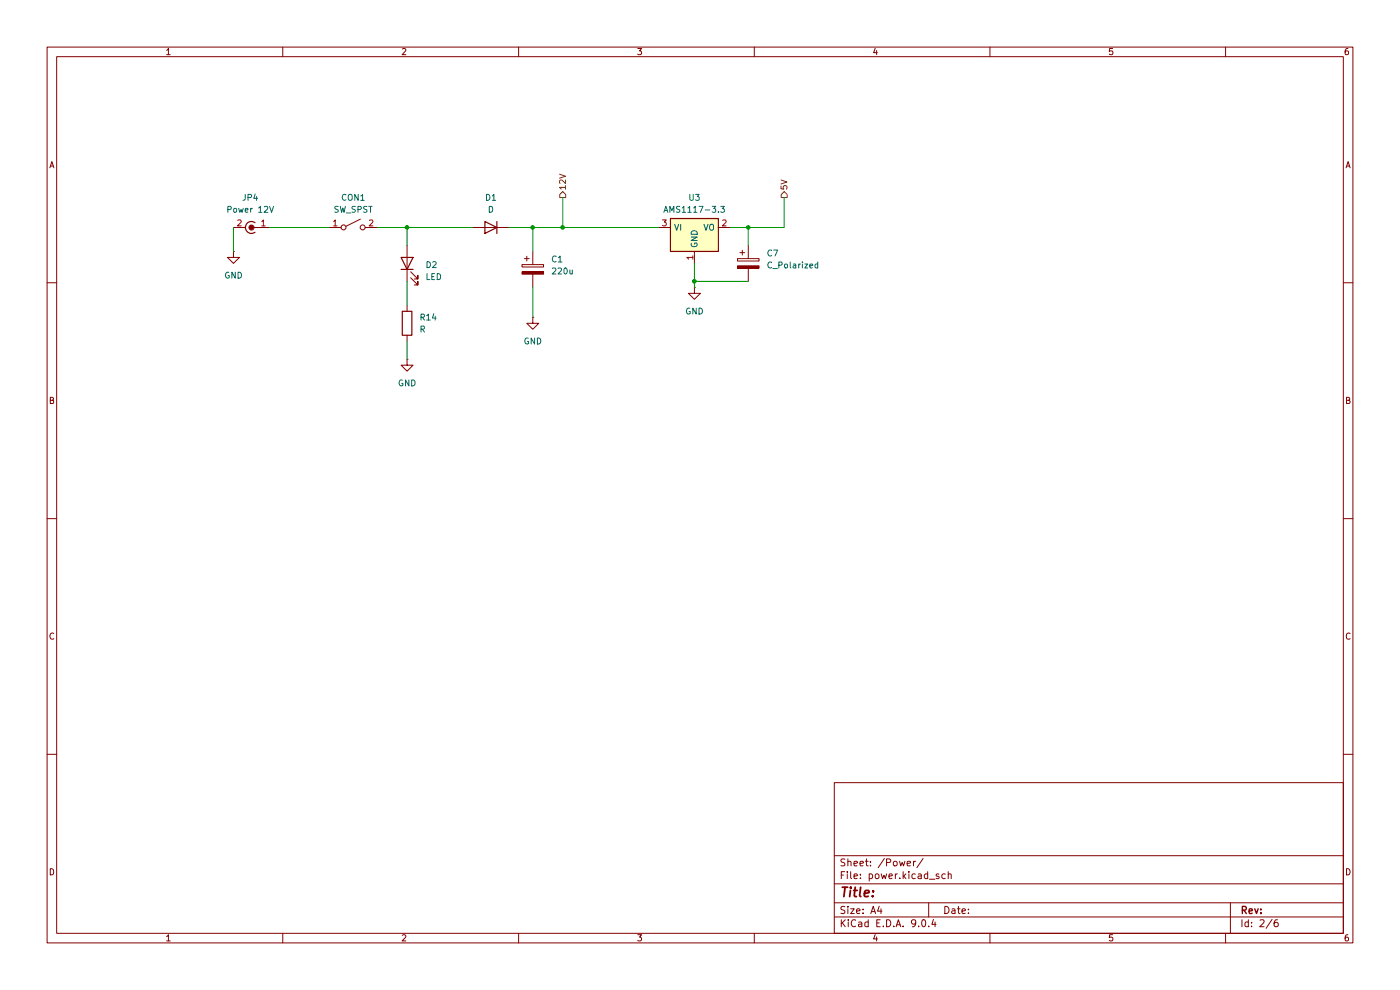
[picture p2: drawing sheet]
(kicad_sch
 (version 20250114)
 (generator "eeschema")
 (generator_version "9.0")
 (paper "A4")
 (lib_symbols
  (symbol "Connector:Conn_Coaxial_Power"
   (pin_names
    (offset 1.016) (hide yes)) (exclude_from_sim no) (in_bom yes) (on_board yes)
   (property "Reference" "J" (at -5.08 -1.27 90) (effects (font (size 1.27 1.27))))
   (property "Value" "Conn_Coaxial_Power" (at -3.175 -1.27 90) (effects (font (size 1.27 1.27))))
   (property "Footprint" "" (at 0 -1.27 0) (effects (font (size 1.27 1.27)) (hide yes)))
   (property "Datasheet" "~" (at 0 -1.27 0) (effects (font (size 1.27 1.27)) (hide yes)))
   (property "Description" "coaxial connector (BNC, SMA, SMB, SMC, Cinch/RCA, LEMO, ...)" (at 0 0 0) (effects (font (size 1.27 1.27)) (hide yes)))
   (symbol "Conn_Coaxial_Power_0_1"
    (arc (start 1.016 -0.508) (mid 1.2048 -0.8684) (end 1.27 -1.27) (stroke (width 0.254) (type default)) (fill (type none)))
    (polyline (pts (xy 0 0) (xy 0 -1.27)) (stroke (width 0) (type default)) (fill (type none)))
    (arc (start 1.27 -1.27) (mid 0 -2.5345) (end -1.27 -1.27) (stroke (width 0.254) (type default)) (fill (type none)))
    (arc (start -1.27 -1.27) (mid -1.2048 -0.8684) (end -1.016 -0.508) (stroke (width 0.254) (type default)) (fill (type none)))
    (circle (center 0 -1.27) (radius 0.508) (stroke (width 0.2032) (type default)) (fill (type outline)))
    (polyline (pts (xy 0 -2.54) (xy 0 -3.048)) (stroke (width 0) (type default)) (fill (type none))))
   (symbol "Conn_Coaxial_Power_1_1"
    (pin passive line (at 0 2.54 270) (length 2.54) (name "In" (effects (font (size 1.27 1.27)))) (number "1" (effects (font (size 1.27 1.27)))))
    (pin passive line (at 0 -5.08 90) (length 2.54) (name "Ext" (effects (font (size 1.27 1.27)))) (number "2" (effects (font (size 1.27 1.27))))))
   (embedded_fonts no))
  (symbol "Device:C_Polarized"
   (pin_numbers (hide yes))
   (pin_names
    (offset 0.254)) (exclude_from_sim no) (in_bom yes) (on_board yes)
   (property "Reference" "C" (at 0.635 2.54 0) (effects (font (size 1.27 1.27)) (justify left)))
   (property "Value" "C_Polarized" (at 0.635 -2.54 0) (effects (font (size 1.27 1.27)) (justify left)))
   (property "Footprint" "" (at 0.9652 -3.81 0) (effects (font (size 1.27 1.27)) (hide yes)))
   (property "Datasheet" "~" (at 0 0 0) (effects (font (size 1.27 1.27)) (hide yes)))
   (property "Description" "Polarized capacitor" (at 0 0 0) (effects (font (size 1.27 1.27)) (hide yes)))
   (symbol "C_Polarized_0_1"
    (rectangle (start -2.286 0.508) (end 2.286 1.016) (stroke (width 0) (type default)) (fill (type none)))
    (polyline (pts (xy -1.778 2.286) (xy -0.762 2.286)) (stroke (width 0) (type default)) (fill (type none)))
    (polyline (pts (xy -1.27 2.794) (xy -1.27 1.778)) (stroke (width 0) (type default)) (fill (type none)))
    (rectangle (start 2.286 -0.508) (end -2.286 -1.016) (stroke (width 0) (type default)) (fill (type outline))))
   (symbol "C_Polarized_1_1"
    (pin passive line (at 0 3.81 270) (length 2.794) (name "~" (effects (font (size 1.27 1.27)))) (number "1" (effects (font (size 1.27 1.27)))))
    (pin passive line (at 0 -3.81 90) (length 2.794) (name "~" (effects (font (size 1.27 1.27)))) (number "2" (effects (font (size 1.27 1.27))))))
   (embedded_fonts no))
  (symbol "Device:D"
   (pin_numbers (hide yes))
   (pin_names
    (offset 1.016) (hide yes)) (exclude_from_sim no) (in_bom yes) (on_board yes)
   (property "Reference" "D" (at 0 2.54 0) (effects (font (size 1.27 1.27))))
   (property "Value" "D" (at 0 -2.54 0) (effects (font (size 1.27 1.27))))
   (property "Footprint" "" (at 0 0 0) (effects (font (size 1.27 1.27)) (hide yes)))
   (property "Datasheet" "~" (at 0 0 0) (effects (font (size 1.27 1.27)) (hide yes)))
   (property "Description" "Diode" (at 0 0 0) (effects (font (size 1.27 1.27)) (hide yes)))
   (property "Sim.Device" "D" (at 0 0 0) (effects (font (size 1.27 1.27)) (hide yes)))
   (property "Sim.Pins" "1=K 2=A" (at 0 0 0) (effects (font (size 1.27 1.27)) (hide yes)))
   (symbol "D_0_1"
    (polyline (pts (xy -1.27 1.27) (xy -1.27 -1.27)) (stroke (width 0.254) (type default)) (fill (type none)))
    (polyline (pts (xy 1.27 1.27) (xy 1.27 -1.27) (xy -1.27 0) (xy 1.27 1.27)) (stroke (width 0.254) (type default)) (fill (type none)))
    (polyline (pts (xy 1.27 0) (xy -1.27 0)) (stroke (width 0) (type default)) (fill (type none))))
   (symbol "D_1_1"
    (pin passive line (at -3.81 0 0) (length 2.54) (name "K" (effects (font (size 1.27 1.27)))) (number "1" (effects (font (size 1.27 1.27)))))
    (pin passive line (at 3.81 0 180) (length 2.54) (name "A" (effects (font (size 1.27 1.27)))) (number "2" (effects (font (size 1.27 1.27))))))
   (embedded_fonts no))
  (symbol "Device:LED"
   (pin_numbers (hide yes))
   (pin_names
    (offset 1.016) (hide yes)) (exclude_from_sim no) (in_bom yes) (on_board yes)
   (property "Reference" "D" (at 0 2.54 0) (effects (font (size 1.27 1.27))))
   (property "Value" "LED" (at 0 -2.54 0) (effects (font (size 1.27 1.27))))
   (property "Footprint" "" (at 0 0 0) (effects (font (size 1.27 1.27)) (hide yes)))
   (property "Datasheet" "~" (at 0 0 0) (effects (font (size 1.27 1.27)) (hide yes)))
   (property "Description" "Light emitting diode" (at 0 0 0) (effects (font (size 1.27 1.27)) (hide yes)))
   (symbol "LED_0_1"
    (polyline (pts (xy -3.048 -0.762) (xy -4.572 -2.286) (xy -3.81 -2.286) (xy -4.572 -2.286) (xy -4.572 -1.524)) (stroke (width 0) (type default)) (fill (type none)))
    (polyline (pts (xy -1.778 -0.762) (xy -3.302 -2.286) (xy -2.54 -2.286) (xy -3.302 -2.286) (xy -3.302 -1.524)) (stroke (width 0) (type default)) (fill (type none)))
    (polyline (pts (xy -1.27 0) (xy 1.27 0)) (stroke (width 0) (type default)) (fill (type none)))
    (polyline (pts (xy -1.27 -1.27) (xy -1.27 1.27)) (stroke (width 0.254) (type default)) (fill (type none)))
    (polyline (pts (xy 1.27 -1.27) (xy 1.27 1.27) (xy -1.27 0) (xy 1.27 -1.27)) (stroke (width 0.254) (type default)) (fill (type none))))
   (symbol "LED_1_1"
    (pin passive line (at -3.81 0 0) (length 2.54) (name "K" (effects (font (size 1.27 1.27)))) (number "1" (effects (font (size 1.27 1.27)))))
    (pin passive line (at 3.81 0 180) (length 2.54) (name "A" (effects (font (size 1.27 1.27)))) (number "2" (effects (font (size 1.27 1.27))))))
   (embedded_fonts no))
  (symbol "Device:R"
   (pin_numbers (hide yes))
   (pin_names
    (offset 0)) (exclude_from_sim no) (in_bom yes) (on_board yes)
   (property "Reference" "R" (at 2.032 0 90) (effects (font (size 1.27 1.27))))
   (property "Value" "R" (at 0 0 90) (effects (font (size 1.27 1.27))))
   (property "Footprint" "" (at -1.778 0 90) (effects (font (size 1.27 1.27)) (hide yes)))
   (property "Datasheet" "~" (at 0 0 0) (effects (font (size 1.27 1.27)) (hide yes)))
   (property "Description" "Resistor" (at 0 0 0) (effects (font (size 1.27 1.27)) (hide yes)))
   (symbol "R_0_1"
    (rectangle (start -1.016 -2.54) (end 1.016 2.54) (stroke (width 0.254) (type default)) (fill (type none))))
   (symbol "R_1_1"
    (pin passive line (at 0 3.81 270) (length 1.27) (name "~" (effects (font (size 1.27 1.27)))) (number "1" (effects (font (size 1.27 1.27)))))
    (pin passive line (at 0 -3.81 90) (length 1.27) (name "~" (effects (font (size 1.27 1.27)))) (number "2" (effects (font (size 1.27 1.27))))))
   (embedded_fonts no))
  (symbol "Regulator_Linear:AMS1117-3.3" (exclude_from_sim no) (in_bom yes) (on_board yes)
   (property "Reference" "U" (at -3.81 3.175 0) (effects (font (size 1.27 1.27))))
   (property "Value" "AMS1117-3.3" (at 0 3.175 0) (effects (font (size 1.27 1.27)) (justify left)))
   (property "Footprint" "Package_TO_SOT_SMD:SOT-223-3_TabPin2" (at 0 5.08 0) (effects (font (size 1.27 1.27)) (hide yes)))
   (property "Datasheet" "http://www.advanced-monolithic.com/pdf/ds1117.pdf" (at 2.54 -6.35 0) (effects (font (size 1.27 1.27)) (hide yes)))
   (property "Description" "1A Low Dropout regulator, positive, 3.3V fixed output, SOT-223" (at 0 0 0) (effects (font (size 1.27 1.27)) (hide yes)))
   (symbol "AMS1117-3.3_0_1"
    (rectangle (start -5.08 -5.08) (end 5.08 1.905) (stroke (width 0.254) (type default)) (fill (type background))))
   (symbol "AMS1117-3.3_1_1"
    (pin power_in line (at -7.62 0 0) (length 2.54) (name "VI" (effects (font (size 1.27 1.27)))) (number "3" (effects (font (size 1.27 1.27)))))
    (pin power_in line (at 0 -7.62 90) (length 2.54) (name "GND" (effects (font (size 1.27 1.27)))) (number "1" (effects (font (size 1.27 1.27)))))
    (pin power_out line (at 7.62 0 180) (length 2.54) (name "VO" (effects (font (size 1.27 1.27)))) (number "2" (effects (font (size 1.27 1.27))))))
   (embedded_fonts no))
  (symbol "Switch:SW_SPST"
   (pin_names
    (offset 0) (hide yes)) (exclude_from_sim no) (in_bom yes) (on_board yes)
   (property "Reference" "SW" (at 0 3.175 0) (effects (font (size 1.27 1.27))))
   (property "Value" "SW_SPST" (at 0 -2.54 0) (effects (font (size 1.27 1.27))))
   (property "Footprint" "" (at 0 0 0) (effects (font (size 1.27 1.27)) (hide yes)))
   (property "Datasheet" "~" (at 0 0 0) (effects (font (size 1.27 1.27)) (hide yes)))
   (property "Description" "Single Pole Single Throw (SPST) switch" (at 0 0 0) (effects (font (size 1.27 1.27)) (hide yes)))
   (symbol "SW_SPST_0_0"
    (circle (center -2.032 0) (radius 0.508) (stroke (width 0) (type default)) (fill (type none)))
    (polyline (pts (xy -1.524 0.254) (xy 1.524 1.778)) (stroke (width 0) (type default)) (fill (type none)))
    (circle (center 2.032 0) (radius 0.508) (stroke (width 0) (type default)) (fill (type none))))
   (symbol "SW_SPST_1_1"
    (pin passive line (at -5.08 0 0) (length 2.54) (name "A" (effects (font (size 1.27 1.27)))) (number "1" (effects (font (size 1.27 1.27)))))
    (pin passive line (at 5.08 0 180) (length 2.54) (name "B" (effects (font (size 1.27 1.27)))) (number "2" (effects (font (size 1.27 1.27))))))
   (embedded_fonts no))
  (symbol "power:GND"
   (power)
   (pin_numbers (hide yes))
   (pin_names
    (offset 0) (hide yes)) (exclude_from_sim no) (in_bom yes) (on_board yes)
   (property "Reference" "#PWR" (at 0 -6.35 0) (effects (font (size 1.27 1.27)) (hide yes)))
   (property "Value" "GND" (at 0 -3.81 0) (effects (font (size 1.27 1.27))))
   (property "Footprint" "" (at 0 0 0) (effects (font (size 1.27 1.27)) (hide yes)))
   (property "Datasheet" "" (at 0 0 0) (effects (font (size 1.27 1.27)) (hide yes)))
   (property "Description" "Power symbol creates a global label with name \"GND\" , ground" (at 0 0 0) (effects (font (size 1.27 1.27)) (hide yes)))
   (symbol "GND_0_1"
    (polyline (pts (xy 0 0) (xy 0 -1.27) (xy 1.27 -1.27) (xy 0 -2.54) (xy -1.27 -1.27) (xy 0 -1.27)) (stroke (width 0) (type default)) (fill (type none))))
   (symbol "GND_1_1"
    (pin power_in line (at 0 0 270) (length 0) (name "~" (effects (font (size 1.27 1.27)))) (number "1" (effects (font (size 1.27 1.27))))))
   (embedded_fonts no)))
 (junction
  (at 158.75 48.26)
  (diameter 0)
  (color 0 0 0 0))
 (junction
  (at 147.32 59.69)
  (diameter 0)
  (color 0 0 0 0))
 (junction
  (at 113.03 48.26)
  (diameter 0)
  (color 0 0 0 0))
 (junction
  (at 119.38 48.26)
  (diameter 0)
  (color 0 0 0 0))
 (junction
  (at 86.36 48.26)
  (diameter 0)
  (color 0 0 0 0))
 (wire
  (pts (xy 158.75 48.26) (xy 158.75 52.07))
  (stroke (width 0) (type default)))
 (wire
  (pts (xy 119.38 48.26) (xy 139.7 48.26))
  (stroke (width 0) (type default)))
 (wire
  (pts (xy 86.36 48.26) (xy 86.36 52.07))
  (stroke (width 0) (type default)))
 (wire
  (pts (xy 154.94 48.26) (xy 158.75 48.26))
  (stroke (width 0) (type default)))
 (wire
  (pts (xy 86.36 72.39) (xy 86.36 76.2))
  (stroke (width 0) (type default)))
 (wire
  (pts (xy 86.36 48.26) (xy 100.33 48.26))
  (stroke (width 0) (type default)))
 (wire
  (pts (xy 49.53 48.26) (xy 49.53 53.34))
  (stroke (width 0) (type default)))
 (wire
  (pts (xy 166.37 41.91) (xy 166.37 48.26))
  (stroke (width 0) (type default)))
 (wire
  (pts (xy 166.37 48.26) (xy 158.75 48.26))
  (stroke (width 0) (type default)))
 (wire
  (pts (xy 119.38 41.91) (xy 119.38 48.26))
  (stroke (width 0) (type default)))
 (wire
  (pts (xy 57.15 48.26) (xy 69.85 48.26))
  (stroke (width 0) (type default)))
 (wire
  (pts (xy 119.38 48.26) (xy 113.03 48.26))
  (stroke (width 0) (type default)))
 (wire
  (pts (xy 107.95 48.26) (xy 113.03 48.26))
  (stroke (width 0) (type default)))
 (wire
  (pts (xy 147.32 59.69) (xy 147.32 60.96))
  (stroke (width 0) (type default)))
 (wire
  (pts (xy 113.03 60.96) (xy 113.03 67.31))
  (stroke (width 0) (type default)))
 (wire
  (pts (xy 80.01 48.26) (xy 86.36 48.26))
  (stroke (width 0) (type default)))
 (wire
  (pts (xy 147.32 59.69) (xy 158.75 59.69))
  (stroke (width 0) (type default)))
 (wire
  (pts (xy 147.32 55.88) (xy 147.32 59.69))
  (stroke (width 0) (type default)))
 (wire
  (pts (xy 86.36 59.69) (xy 86.36 64.77))
  (stroke (width 0) (type default)))
 (wire
  (pts (xy 113.03 48.26) (xy 113.03 53.34))
  (stroke (width 0) (type default)))
 (hierarchical_label "5V"
  (shape output)
  (at 166.37 41.91 90)
  (effects (font (size 1.27 1.27)) (justify left)))
 (hierarchical_label "12V"
  (shape output)
  (at 119.38 41.91 90)
  (effects (font (size 1.27 1.27)) (justify left)))
 (symbol
  (lib_id "Device:C_Polarized")
  (at 158.75 55.88 0)
  (unit 1)
  (exclude_from_sim no)
  (in_bom yes)
  (on_board yes)
  (dnp no)
  (fields_autoplaced yes)
  (property "Reference" "C7" (at 162.56 53.7209 0) (effects (font (size 1.27 1.27)) (justify left)))
  (property "Value" "C_Polarized" (at 162.56 56.2609 0) (effects (font (size 1.27 1.27)) (justify left)))
  (property "Footprint" "" (at 159.7152 59.69 0) (effects (font (size 1.27 1.27)) (hide yes)))
  (property "Datasheet" "~" (at 158.75 55.88 0) (effects (font (size 1.27 1.27)) (hide yes)))
  (property "Description" "Polarized capacitor" (at 158.75 55.88 0) (effects (font (size 1.27 1.27)) (hide yes)))
  (pin "2")
  (pin "1"))
 (symbol
  (lib_id "Device:R")
  (at 86.36 68.58 0)
  (unit 1)
  (exclude_from_sim no)
  (in_bom yes)
  (on_board yes)
  (dnp no)
  (fields_autoplaced yes)
  (property "Reference" "R14" (at 88.9 67.3099 0) (effects (font (size 1.27 1.27)) (justify left)))
  (property "Value" "R" (at 88.9 69.8499 0) (effects (font (size 1.27 1.27)) (justify left)))
  (property "Footprint" "" (at 84.582 68.58 90) (effects (font (size 1.27 1.27)) (hide yes)))
  (property "Datasheet" "~" (at 86.36 68.58 0) (effects (font (size 1.27 1.27)) (hide yes)))
  (property "Description" "Resistor" (at 86.36 68.58 0) (effects (font (size 1.27 1.27)) (hide yes)))
  (pin "1")
  (pin "2"))
 (symbol
  (lib_id "power:GND")
  (at 49.53 53.34 0)
  (unit 1)
  (exclude_from_sim no)
  (in_bom yes)
  (on_board yes)
  (dnp no)
  (fields_autoplaced yes)
  (property "Reference" "#PWR01" (at 49.53 59.69 0) (effects (font (size 1.27 1.27)) (hide yes)))
  (property "Value" "GND" (at 49.53 58.42 0) (effects (font (size 1.27 1.27))))
  (property "Footprint" "" (at 49.53 53.34 0) (effects (font (size 1.27 1.27)) (hide yes)))
  (property "Datasheet" "" (at 49.53 53.34 0) (effects (font (size 1.27 1.27)) (hide yes)))
  (property "Description" "Power symbol creates a global label with name \"GND\" , ground" (at 49.53 53.34 0) (effects (font (size 1.27 1.27)) (hide yes)))
  (pin "1"))
 (symbol
  (lib_id "Switch:SW_SPST")
  (at 74.93 48.26 0)
  (unit 1)
  (exclude_from_sim no)
  (in_bom yes)
  (on_board yes)
  (dnp no)
  (fields_autoplaced yes)
  (property "Reference" "CON1" (at 74.93 41.91 0) (effects (font (size 1.27 1.27))))
  (property "Value" "SW_SPST" (at 74.93 44.45 0) (effects (font (size 1.27 1.27))))
  (property "Footprint" "" (at 74.93 48.26 0) (effects (font (size 1.27 1.27)) (hide yes)))
  (property "Datasheet" "~" (at 74.93 48.26 0) (effects (font (size 1.27 1.27)) (hide yes)))
  (property "Description" "Single Pole Single Throw (SPST) switch" (at 74.93 48.26 0) (effects (font (size 1.27 1.27)) (hide yes)))
  (pin "1")
  (pin "2"))
 (symbol
  (lib_id "power:GND")
  (at 113.03 67.31 0)
  (unit 1)
  (exclude_from_sim no)
  (in_bom yes)
  (on_board yes)
  (dnp no)
  (fields_autoplaced yes)
  (property "Reference" "#PWR03" (at 113.03 73.66 0) (effects (font (size 1.27 1.27)) (hide yes)))
  (property "Value" "GND" (at 113.03 72.39 0) (effects (font (size 1.27 1.27))))
  (property "Footprint" "" (at 113.03 67.31 0) (effects (font (size 1.27 1.27)) (hide yes)))
  (property "Datasheet" "" (at 113.03 67.31 0) (effects (font (size 1.27 1.27)) (hide yes)))
  (property "Description" "Power symbol creates a global label with name \"GND\" , ground" (at 113.03 67.31 0) (effects (font (size 1.27 1.27)) (hide yes)))
  (pin "1"))
 (symbol
  (lib_id "power:GND")
  (at 147.32 60.96 0)
  (unit 1)
  (exclude_from_sim no)
  (in_bom yes)
  (on_board yes)
  (dnp no)
  (fields_autoplaced yes)
  (property "Reference" "#PWR07" (at 147.32 67.31 0) (effects (font (size 1.27 1.27)) (hide yes)))
  (property "Value" "GND" (at 147.32 66.04 0) (effects (font (size 1.27 1.27))))
  (property "Footprint" "" (at 147.32 60.96 0) (effects (font (size 1.27 1.27)) (hide yes)))
  (property "Datasheet" "" (at 147.32 60.96 0) (effects (font (size 1.27 1.27)) (hide yes)))
  (property "Description" "Power symbol creates a global label with name \"GND\" , ground" (at 147.32 60.96 0) (effects (font (size 1.27 1.27)) (hide yes)))
  (pin "1"))
 (symbol
  (lib_id "Device:LED")
  (at 86.36 55.88 90)
  (unit 1)
  (exclude_from_sim no)
  (in_bom yes)
  (on_board yes)
  (dnp no)
  (fields_autoplaced yes)
  (property "Reference" "D2" (at 90.17 56.1974 90) (effects (font (size 1.27 1.27)) (justify right)))
  (property "Value" "LED" (at 90.17 58.7374 90) (effects (font (size 1.27 1.27)) (justify right)))
  (property "Footprint" "" (at 86.36 55.88 0) (effects (font (size 1.27 1.27)) (hide yes)))
  (property "Datasheet" "~" (at 86.36 55.88 0) (effects (font (size 1.27 1.27)) (hide yes)))
  (property "Description" "Light emitting diode" (at 86.36 55.88 0) (effects (font (size 1.27 1.27)) (hide yes)))
  (pin "2")
  (pin "1"))
 (symbol
  (lib_id "Regulator_Linear:AMS1117-3.3")
  (at 147.32 48.26 0)
  (unit 1)
  (exclude_from_sim no)
  (in_bom yes)
  (on_board yes)
  (dnp no)
  (fields_autoplaced yes)
  (property "Reference" "U3" (at 147.32 41.91 0) (effects (font (size 1.27 1.27))))
  (property "Value" "AMS1117-3.3" (at 147.32 44.45 0) (effects (font (size 1.27 1.27))))
  (property "Footprint" "Package_TO_SOT_SMD:SOT-223-3_TabPin2" (at 147.32 43.18 0) (effects (font (size 1.27 1.27)) (hide yes)))
  (property "Datasheet" "http://www.advanced-monolithic.com/pdf/ds1117.pdf" (at 149.86 54.61 0) (effects (font (size 1.27 1.27)) (hide yes)))
  (property "Description" "1A Low Dropout regulator, positive, 3.3V fixed output, SOT-223" (at 147.32 48.26 0) (effects (font (size 1.27 1.27)) (hide yes)))
  (pin "3")
  (pin "1")
  (pin "2"))
 (symbol
  (lib_id "power:GND")
  (at 86.36 76.2 0)
  (unit 1)
  (exclude_from_sim no)
  (in_bom yes)
  (on_board yes)
  (dnp no)
  (fields_autoplaced yes)
  (property "Reference" "#PWR02" (at 86.36 82.55 0) (effects (font (size 1.27 1.27)) (hide yes)))
  (property "Value" "GND" (at 86.36 81.28 0) (effects (font (size 1.27 1.27))))
  (property "Footprint" "" (at 86.36 76.2 0) (effects (font (size 1.27 1.27)) (hide yes)))
  (property "Datasheet" "" (at 86.36 76.2 0) (effects (font (size 1.27 1.27)) (hide yes)))
  (property "Description" "Power symbol creates a global label with name \"GND\" , ground" (at 86.36 76.2 0) (effects (font (size 1.27 1.27)) (hide yes)))
  (pin "1"))
 (symbol
  (lib_id "Device:C_Polarized")
  (at 113.03 57.15 0)
  (unit 1)
  (exclude_from_sim no)
  (in_bom yes)
  (on_board yes)
  (dnp no)
  (fields_autoplaced yes)
  (property "Reference" "C1" (at 116.84 54.9909 0) (effects (font (size 1.27 1.27)) (justify left)))
  (property "Value" "220u" (at 116.84 57.5309 0) (effects (font (size 1.27 1.27)) (justify left)))
  (property "Footprint" "" (at 113.9952 60.96 0) (effects (font (size 1.27 1.27)) (hide yes)))
  (property "Datasheet" "~" (at 113.03 57.15 0) (effects (font (size 1.27 1.27)) (hide yes)))
  (property "Description" "Polarized capacitor" (at 113.03 57.15 0) (effects (font (size 1.27 1.27)) (hide yes)))
  (pin "1")
  (pin "2"))
 (symbol
  (lib_id "Connector:Conn_Coaxial_Power")
  (at 54.61 48.26 270)
  (unit 1)
  (exclude_from_sim no)
  (in_bom yes)
  (on_board yes)
  (dnp no)
  (fields_autoplaced yes)
  (property "Reference" "JP4" (at 53.086 41.91 90) (effects (font (size 1.27 1.27))))
  (property "Value" "Power 12V" (at 53.086 44.45 90) (effects (font (size 1.27 1.27))))
  (property "Footprint" "" (at 53.34 48.26 0) (effects (font (size 1.27 1.27)) (hide yes)))
  (property "Datasheet" "~" (at 53.34 48.26 0) (effects (font (size 1.27 1.27)) (hide yes)))
  (property "Description" "coaxial connector (BNC, SMA, SMB, SMC, Cinch/RCA, LEMO, ...)" (at 54.61 48.26 0) (effects (font (size 1.27 1.27)) (hide yes)))
  (pin "2")
  (pin "1"))
 (symbol
  (lib_id "Device:D")
  (at 104.14 48.26 180)
  (unit 1)
  (exclude_from_sim no)
  (in_bom yes)
  (on_board yes)
  (dnp no)
  (fields_autoplaced yes)
  (property "Reference" "D1" (at 104.14 41.91 0) (effects (font (size 1.27 1.27))))
  (property "Value" "D" (at 104.14 44.45 0) (effects (font (size 1.27 1.27))))
  (property "Footprint" "" (at 104.14 48.26 0) (effects (font (size 1.27 1.27)) (hide yes)))
  (property "Datasheet" "~" (at 104.14 48.26 0) (effects (font (size 1.27 1.27)) (hide yes)))
  (property "Description" "Diode" (at 104.14 48.26 0) (effects (font (size 1.27 1.27)) (hide yes)))
  (property "Sim.Device" "D" (at 104.14 48.26 0) (effects (font (size 1.27 1.27)) (hide yes)))
  (property "Sim.Pins" "1=K 2=A" (at 104.14 48.26 0) (effects (font (size 1.27 1.27)) (hide yes)))
  (pin "1")
  (pin "2")))
